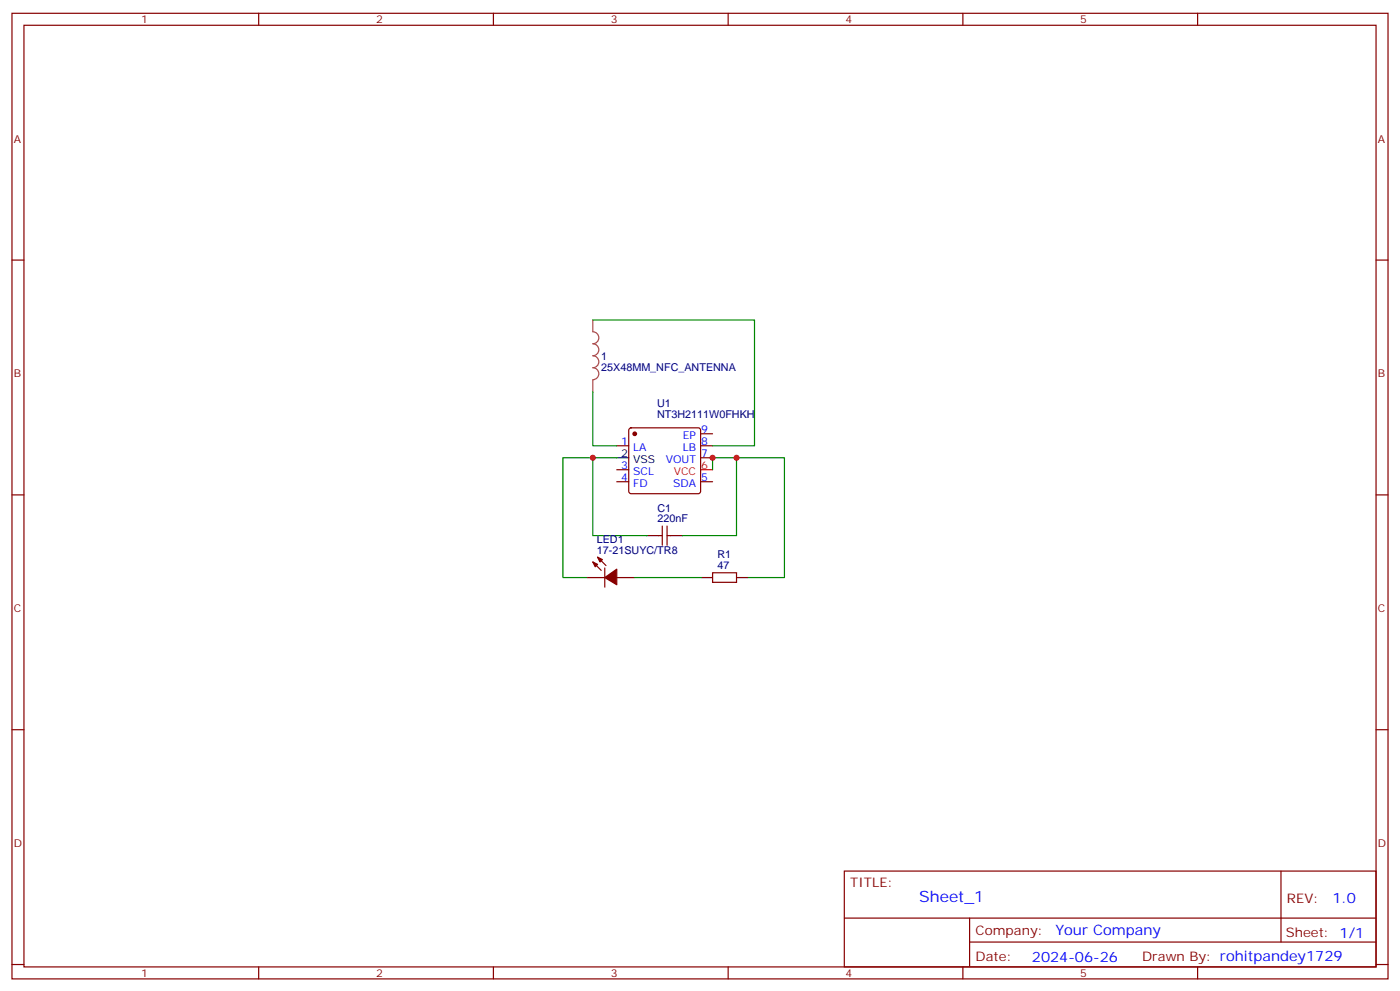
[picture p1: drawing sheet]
<svg xmlns="http://www.w3.org/2000/svg" width="412mm" height="292mm" viewBox="0 0 412 292" stroke-linecap="round" stroke-linejoin="round" font-family="sans-serif">
<g fill="none" stroke="#870000" stroke-width=".35">
<path d="M3.5 3.9h405.4v284.4h-405.4zM7.1 7.4h398.2v277.3h-398.2zM76.2 3.9v3.5M145.3 3.9v3.5M214.5 3.9v3.5M283.6 3.9v3.5M352.8 3.9v3.5M3.5 76.6h3.6M405.3 76.6h3.6M181.7 131.3h3.5M181.7 138.3h3.5M185.4 126.2l.5-.2h19.8l.5 .2 .2 .5v18l-.3 .5-.4 .2h-19.8l-.5-.3-.2-.4v-18z"/>
<path d="M206.4 127.7h3.5M206.4 131.3h3.5M206.4 134.8h3.5M3.5 145.7h3.6M181.7 141.9h3.5M194 157.7h1.1M195.1 154.9v5.6M196.5 154.9v5.6M196.5 157.7h1.1M206.4 141.9h3.5M405.3 145.7h3.6M172.9 170.1h5.3"/>
<path d="M174.6 165.5l2.5 2.5M176 164.1l2.5 2.4M178.2 167.3v5.6M181.7 170.1h5.3M209.9 168.7h7.1v2.8h-7.1zM3.5 214.9h3.6M405.3 214.9h3.6M248.7 256.5h156.6v28.2h-156.6zM377.3 256.5v20.9M248.7 270.4h156.5M285.6 277.4h119.6M285.6 270.4v14.1"/>
<path d="M3.5 284h3.6M76.2 284.7v3.6M145.3 284.7v3.6M214.5 284.7v3.6M283.6 284.7v3.6M352.8 284.7v3.6M405.3 284h3.6"/>
</g>
<path d="M206.4 138.3h3.5" fill="none" stroke="#f00" stroke-width=".35"/>
<path d="M181.7 134.8h3.5M190.5 157.7h3.5M197.6 157.7h3.5M206.4 170.1h3.5M217 170.1h3.5" fill="none" stroke="#000" stroke-width=".35"/>
<g fill="#870000" stroke="#870000" stroke-width=".35">
<path d="M174.6 165.5l1.4 .7-.7 .7z"/>
<path d="M176 164.1l1.4 .7-.7 .7z"/>
<path d="M178.2 170.1l3.5-2.5v4.6z"/>
<circle cx="187" cy="127.7" r=".53"/>
</g>
<path d="M174.6 94.2v3.5a1.76 1.76 0 0 1 1.8 1.8 1.76 1.76 0 0 1-1.8 1.7 1.76 1.76 0 0 1 1.8 1.8 1.76 1.76 0 0 1-1.8 1.8 1.76 1.76 0 0 1 1.8 1.7 1.76 1.76 0 0 1-1.8 1.8 1.76 1.76 0 0 1 1.8 1.7 1.76 1.76 0 0 1-1.8 1.8M174.6 111.9v3.5" fill="none" stroke="#a64a4a" stroke-width=".35"/>
<path d="M174.6 94.2h47.6v37.1h-12.3M174.6 115.4v15.9h7.1M174.6 134.8h-8.8v35.3h7.1M181.7 134.8h-7.1v22.9h15.9M209.9 138.3v-3.5h7.1v22.9h-15.9M217 134.8h14.1v35.3h-10.6M187 170.1h19.4" fill="none" stroke="#008700" stroke-width=".35"/>
<g fill="#c00">
<circle cx="209.9" cy="134.8" r=".88"/>
<circle cx="217" cy="134.8" r=".88"/>
<circle cx="174.6" cy="134.8" r=".88"/>
</g>
<text font-size="4.6" fill="#00f" x="270.8" y="265.5">Sheet_1</text>
<g font-size="4.2" fill="#00f">
<text x="392.5" y="265.8">1.0</text>
<text x="310.9" y="275.3">Your Company</text>
<text x="304" y="283.1">2024-06-26</text>
</g>
<g font-size="3.9" fill="#800">
<text x="250.5" y="261.1">TITLE:</text>
<text x="379.1" y="265.8">REV:</text>
<text x="287.4" y="275.3">Company:</text>
<text x="378.7" y="275.9">Sheet: 1/1</text>
<text x="287.4" y="283">Date:</text>
<text x="336.4" y="283.1">Drawn By: rohitpandey1729</text>
</g>
<g font-size="3.2" fill="#800">
<text x="41.6" y="6.9">1</text>
<text x="110.8" y="6.9">2</text>
<text x="179.9" y="6.9">3</text>
<text x="249.1" y="6.9">4</text>
<text x="318.2" y="6.9">5</text>
<text x="4.1" y="42">A</text>
<text x="405.9" y="42">A</text>
<text x="4.1" y="111.2">B</text>
<text x="405.9" y="111.2">B</text>
<text x="4.1" y="180.3">C</text>
<text x="405.9" y="180.3">C</text>
<text x="4.1" y="249.4">D</text>
<text x="405.9" y="249.4">D</text>
<text x="41.6" y="287.7">1</text>
<text x="110.8" y="287.7">2</text>
<text x="179.9" y="287.7">3</text>
<text x="249.1" y="287.7">4</text>
<text x="318.2" y="287.7">5</text>
</g>
<g font-size="3.2" fill="#000080">
<text x="177.1" y="105.9">1</text>
<text x="177.1" y="109.1">25X48MM_NFC_ANTENNA</text>
<text x="193.6" y="119.7">U1</text>
<text x="193.6" y="123">NT3H2111W0FHKH</text>
<text x="193.7" y="153.8">220nF</text>
<text x="193.7" y="150.7">C1</text>
<text x="175.8" y="159.8">LED1</text>
<text x="175.8" y="163">17-21SUYC/TR8</text>
<text x="211.3" y="167.6">47</text>
<text x="211.3" y="164.4">R1</text>
</g>
<g font-size="3.2" fill="#00f">
<text x="183" y="130.9">1</text>
<text x="201.1" y="129.2">EP</text>
<text x="206.6" y="127.4">9</text>
<text x="206.6" y="130.9">8</text>
<text x="183" y="138">3</text>
<text x="186.5" y="132.7">LA</text>
<text x="196.1" y="136.2">VOUT</text>
<text x="201.1" y="132.7">LB</text>
<text x="206.6" y="134.4">7</text>
<text x="183" y="141.5">4</text>
<text x="186.5" y="143.3">FD</text>
<text x="186.5" y="139.7">SCL</text>
<text x="198.3" y="143.3">SDA</text>
<text x="206.6" y="141.5">5</text>
</g>
<g font-size="3.2">
<text x="183" y="134.4">2</text>
<text x="186.5" y="136.2">VSS</text>
</g>
<g font-size="3.2" fill="#f00">
<text x="206.6" y="138">6</text>
<text x="198.5" y="139.7">VCC</text>
</g>
</svg>
